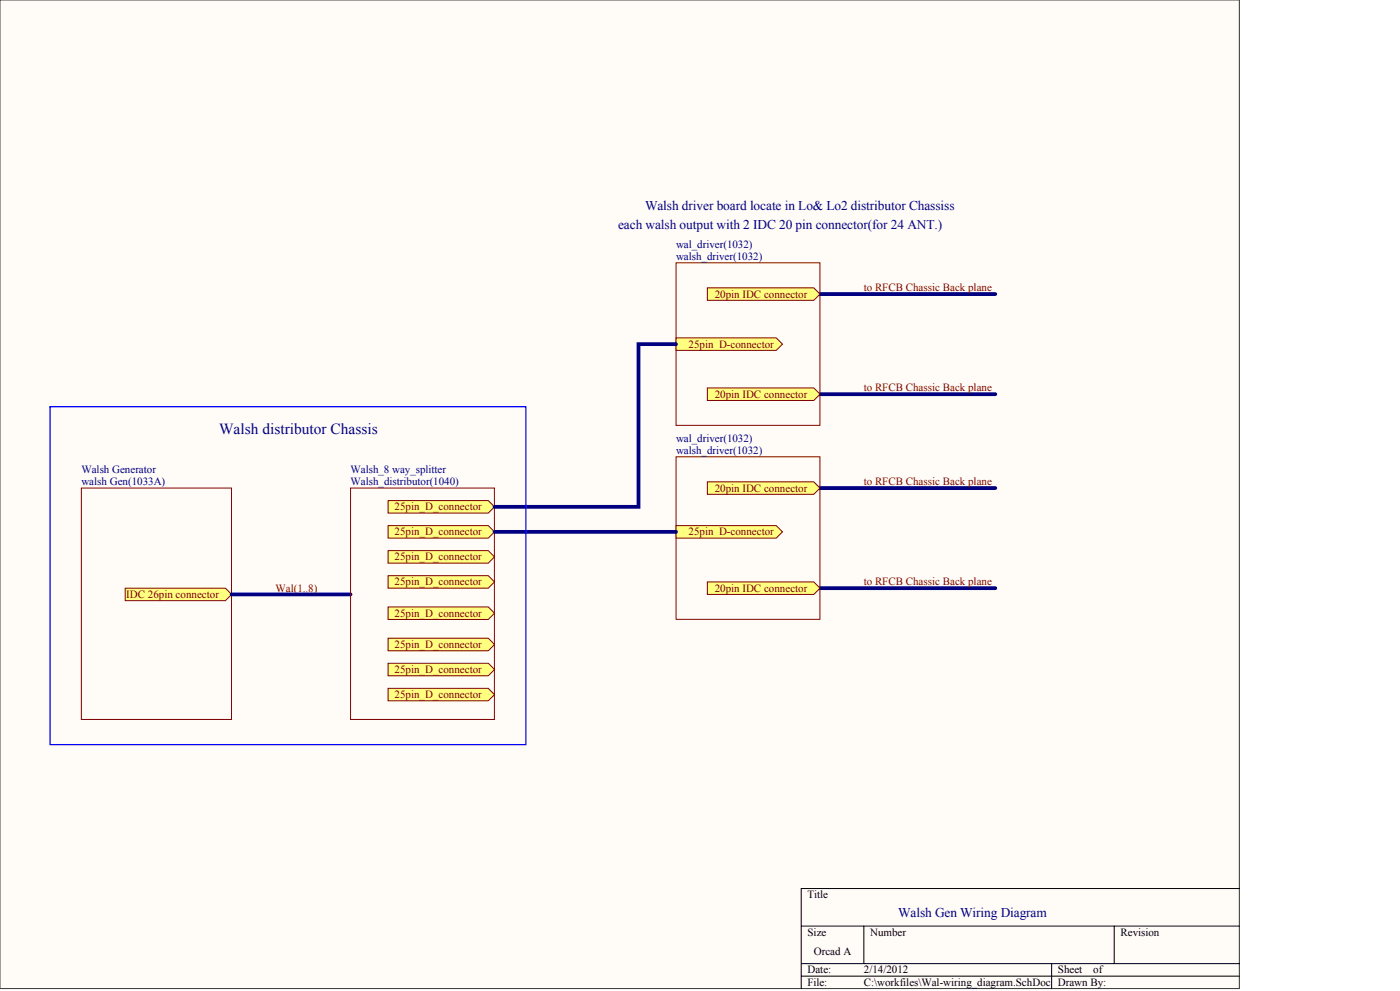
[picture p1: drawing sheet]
<svg xmlns="http://www.w3.org/2000/svg" width="840mm" height="594mm" viewBox="0 0 840 594" stroke-linecap="round" stroke-linejoin="round" font-family="sans-serif">
<path d="M0 0h743v593h-743z" fill="#fffcf8" stroke="#404040" stroke-width=".6"/>
<path d="M743 533h-262v60M481 555h262M518 555v23M668 555v23M481 578h262M631 578v15M481 585h262" fill="none" stroke="#000" stroke-width=".6"/>
<path d="M49 293h90v138h-90z" fill="none" stroke="#800000" stroke-width=".6"/>
<path d="M75 353h60l4 3-4 4h-60z" fill-rule="evenodd" fill="#ffff80" stroke="#800000" stroke-width=".6"/>
<path d="M139 356h71" fill="none" stroke="#000080" stroke-width="2.3"/>
<path d="M210 293h87v138h-87z" fill="none" stroke="#800000" stroke-width=".6"/>
<g fill="#ffff80" stroke="#800000" stroke-width=".6">
<path d="M233 315h60l4 4-4 4h-60z" fill-rule="evenodd"/>
<path d="M233 330h60l4 4-4 4h-60z" fill-rule="evenodd"/>
<path d="M233 345h60l4 4-4 4h-60z" fill-rule="evenodd"/>
<path d="M233 364h60l4 4-4 3h-60z" fill-rule="evenodd"/>
<path d="M233 383h60l4 3-4 4h-60z" fill-rule="evenodd"/>
<path d="M233 398h60l4 3-4 4h-60z" fill-rule="evenodd"/>
<path d="M233 413h60l4 3-4 4h-60z" fill-rule="evenodd"/>
</g>
<path d="M405 158h87v97h-87z" fill="none" stroke="#800000" stroke-width=".6"/>
<path d="M233 300h60l4 4-4 4h-60z" fill-rule="evenodd" fill="#ffff80" stroke="#800000" stroke-width=".6"/>
<path d="M492 176h105M492 236h105" fill="none" stroke="#000080" stroke-width="2.3"/>
<g fill="#ffff80" stroke="#800000" stroke-width=".6">
<path d="M424 173h64l4 3-4 4h-64z" fill-rule="evenodd"/>
<path d="M424 233h64l4 3-4 4h-64z" fill-rule="evenodd"/>
<path d="M405 203h61l3 3-3 4h-61z" fill-rule="evenodd"/>
</g>
<path d="M405 206h-22v98h-86M492 293h105M492 353h105" fill="none" stroke="#000080" stroke-width="2.3"/>
<path d="M405 274h87v97h-87z" fill="none" stroke="#800000" stroke-width=".6"/>
<g fill="#ffff80" stroke="#800000" stroke-width=".6">
<path d="M424 289h64l4 4-4 3h-64z" fill-rule="evenodd"/>
<path d="M424 349h64l4 4-4 3h-64z" fill-rule="evenodd"/>
<path d="M405 315h61l3 4-3 4h-61z" fill-rule="evenodd"/>
</g>
<path d="M297 319h108" fill="none" stroke="#000080" stroke-width="2.3"/>
<path d="M30 244h285v202h-285z" fill="none" stroke="#00f" stroke-width=".75"/>
<text font-size="9.2" fill="#000080" x="131" y="260">Walsh distributor Chassis</text>
<g font-size="8" fill="#000080">
<text x="387" y="126">Walsh driver board locate in Lo&amp; Lo2 distributor Chassiss</text>
<text x="371" y="137">each walsh output with 2 IDC 20 pin connector(for 24 ANT.)</text>
<text x="539" y="550">Walsh Gen Wiring Diagram</text>
</g>
<g font-size="6.6" fill="#000080">
<text x="405" y="148">wal_driver(1032)</text>
<text x="405" y="156">walsh_driver(1032)</text>
<text x="405" y="265">wal_driver(1032)</text>
<text x="405" y="272">walsh_driver(1032)</text>
<text x="49" y="283">Walsh Generator</text>
<text x="210" y="283">Walsh_8 way_splitter</text>
<text x="49" y="291">walsh Gen(1033A)</text>
<text x="210" y="291">Walsh_distributor(1040)</text>
</g>
<g font-size="6.6" fill="#800000">
<text x="429" y="178">20pin IDC connector</text>
<text x="518" y="175">to RFCB Chassic Back plane</text>
<text x="413" y="208">25pin D-connector</text>
<text x="429" y="238">20pin IDC connector</text>
<text x="518" y="235">to RFCB Chassic Back plane</text>
<text x="518" y="291">to RFCB Chassic Back plane</text>
<text x="429" y="295">20pin IDC connector</text>
<text x="237" y="306">25pin_D_connector</text>
<text x="237" y="321">25pin_D_connector</text>
<text x="413" y="321">25pin D-connector</text>
<text x="237" y="336">25pin_D_connector</text>
<text x="237" y="351">25pin_D_connector</text>
<text x="518" y="351">to RFCB Chassic Back plane</text>
<text x="76" y="358">IDC 26pin connector</text>
<text x="165" y="355">Wal(1..8)</text>
<text x="429" y="355">20pin IDC connector</text>
<text x="237" y="370">25pin_D_connector</text>
<text x="237" y="388">25pin_D_connector</text>
<text x="237" y="403">25pin_D_connector</text>
<text x="237" y="418">25pin_D_connector</text>
</g>
<g font-size="6.6">
<text x="484" y="539">Title</text>
<text x="484" y="561">Size</text>
<text x="522" y="561">Number</text>
<text x="672" y="561">Revision</text>
<text x="488" y="572">Orcad A</text>
<text x="484" y="584">Date:</text>
<text x="518" y="584">2/14/2012</text>
<text x="634" y="584">Sheet</text>
<text x="656" y="584">of</text>
<text x="484" y="591">File:</text>
<text x="518" y="591">C:\workfiles\Wal-wiring_diagram.SchDoc</text>
<text x="634" y="591">Drawn By:</text>
</g>
</svg>
